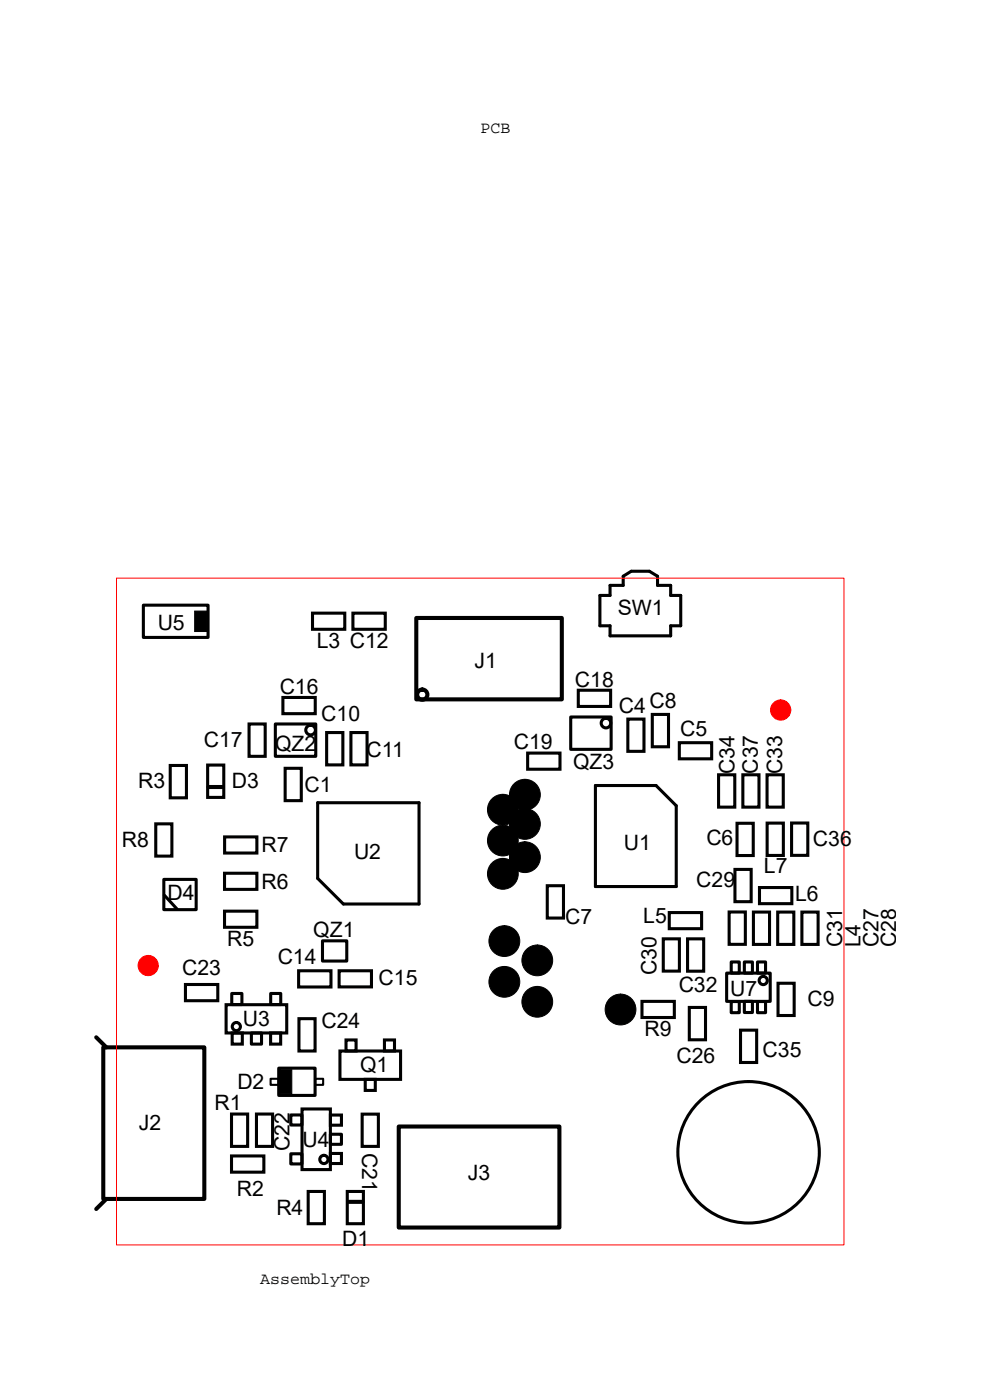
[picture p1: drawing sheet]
<svg xmlns="http://www.w3.org/2000/svg" width="210mm" height="297mm" viewBox="0 0 210 297" stroke-linecap="round" stroke-linejoin="round" font-family="sans-serif">
<!-- layer: 1 -->
<g fill="#000" stroke="#000" stroke-width=".21">
<path d="M41.3 129.6h2.5v4.4h-2.5z" fill-rule="evenodd"/>
<path d="M59 226.9h2.9v5.2h-2.9z" fill-rule="evenodd"/>
<circle cx="106.7" cy="178.3" r="3.3"/>
<circle cx="106.7" cy="171.8" r="3.3"/>
<circle cx="111.3" cy="168.6" r="3.3"/>
<circle cx="111.3" cy="174.8" r="3.3"/>
<circle cx="106.7" cy="185.4" r="3.3"/>
<circle cx="107" cy="199.6" r="3.3"/>
<circle cx="111.3" cy="181.8" r="3.3"/>
<circle cx="107" cy="208.3" r="3.3"/>
<circle cx="114" cy="212.5" r="3.3"/>
<circle cx="114" cy="203.7" r="3.3"/>
<circle cx="131.6" cy="214.1" r="3.3"/>
</g>
<g fill="none" stroke="#000" stroke-width=".65">
<path d="M30.4 128.4h13.7v6.8h-13.7zM66.3 130.1h6.8v3.4h-6.8zM74.9 130.1h6.8v3.4h-6.8zM127.2 126.3h2.2v-2.1h2.8v-2l1.7-1h3.8l1.8 1v2h2.8v2.1h2.1v6.5h-2.1v2.1h-12.9v-2.1h-2.2zM52.8 153.6h3.5v6.8h-3.5zM58.4 153.6h8.6v6.8h-8.6zM60 148h6.9v3.4h-6.9zM69.3 155.4h3.4v6.9h-3.4zM74.4 155.4h3.5v6.9h-3.5zM111.9 159.8h6.9v3.4h-6.9zM121.1 152.1h8.5v6.9h-8.5zM122.7 146.4h6.8v3.5h-6.8z"/>
<path d="M133.2 152.5h3.4v6.9h-3.4zM138.4 151.6h3.4v6.8h-3.4zM144.1 157.6h6.9v3.4h-6.9zM33 174.8h3.5v6.8h-3.5zM36.1 162.4h3.4v6.8h-3.4zM44 162.3h3.5v6.9h-3.5zM47.6 177.5h6.9v3.5h-6.9zM60.5 163h3.4v6.8h-3.4zM67.4 170.3h21.5v21.5h-16.1l-5.4-5.5zM126.3 166.6h12.9l4.2 4.3v17.2h-17.1zM152.4 164.4h3.5v6.8h-3.5zM156.3 174.6h3.5v6.9h-3.5z"/>
<path d="M157.6 164.4h3.4v6.8h-3.4zM162.7 164.4h3.4v6.8h-3.4zM162.7 174.6h3.5v6.9h-3.5zM167.9 174.6h3.4v6.9h-3.4zM34.7 186.5h6.9v6.5h-6.9zM34.9 189.9l2.7 3M47.6 193.3h6.9v3.4h-6.9zM47.6 185.2h6.9v3.5h-6.9zM68.4 199.6h5.2v4.3h-5.2zM116.1 187.9h3.4v6.9h-3.4zM140.7 199.2h3.4v6.8h-3.4zM142 193.6h6.8v3.4h-6.8z"/>
<path d="M145.8 199.2h3.5v6.8h-3.5zM154.7 193.5h3.4v6.8h-3.4zM155.9 184.4h3.4v6.9h-3.4zM159.8 193.5h3.4v6.8h-3.4zM161.1 188.3h6.9v3.4h-6.9zM165 193.5h3.4v6.8h-3.4zM170.1 193.5h3.4v6.8h-3.4zM39.3 208.8h6.9v3.5h-6.9zM48 213.1h12.8v6h-12.8zM49.2 210.7h2.1v2.4h-2.1zM49.2 219.1h2.2v2.4h-2.2zM53.3 219.1h2.2v2.4h-2.2z"/>
<path d="M57.4 219.1h2.1v2.4h-2.1zM57.4 210.7h2.1v2.4h-2.1zM63.3 205.9h6.9v3.5h-6.9zM63.4 216.1h3.4v6.9h-3.4zM71.9 205.9h6.9v3.5h-6.9zM136.2 212.4h6.8v3.4h-6.8zM146.2 213.7h3.4v6.9h-3.4zM154.1 206.4h9.3v6h-9.3zM155.1 212.5h1.7v2.3h-1.7zM155.1 204.1h1.7v2.3h-1.7zM157.1 218.5h3.4v6.9h-3.4zM157.9 212.4h1.7v2.4h-1.7z"/>
<path d="M157.9 204.1h1.7v2.3h-1.7zM160.7 212.5h1.7v2.3h-1.7zM160.7 204.1h1.7v2.3h-1.7zM165 208.6h3.5v6.8h-3.5zM49.1 236.3h3.4v6.9h-3.4zM54.4 236.3h3.4v6.9h-3.4zM59.1 226.6h7.7v5.8h-7.7zM61.7 236.5h2.3v2.2h-2.3zM64.1 235.2h6v12.9h-6zM70.1 236.5h2.3v2.2h-2.3zM72.1 223h12.9v6h-12.9zM73.4 220.6h2.1v2.4h-2.1z"/>
<path d="M76.8 236.3h3.5v6.9h-3.5zM77.5 229h2.1v2.3h-2.1zM81.5 220.6h2.2v2.4h-2.2zM49.1 245.2h6.9v3.5h-6.9zM61.7 244.8h2.3v2.1h-2.3zM65.4 252.7h3.4v6.9h-3.4zM70.1 244.7h2.3v2.1h-2.3zM70.1 240.6h2.3v2.1h-2.3zM73.7 252.7h3.4v6.9h-3.4z"/>
<circle cx="65.9" cy="154.9" r="1.02"/>
<circle cx="128.5" cy="153.4" r="1.02"/>
<circle cx="50.1" cy="217.8" r=".86"/>
<circle cx="161.9" cy="208" r=".87"/>
<circle cx="68.7" cy="246" r=".87"/>
<circle cx="158.8" cy="244.4" r="15"/>
</g>
<g fill="none" stroke="#000" stroke-width=".86">
<path d="M88.3 131.1h30.9v17.3h-30.9zM44.2 167h3M20.4 220l2.2 2.2M21.9 222.2h21.4v32.1h-21.4zM84.6 239h34.1v21.4h-34.1zM22.6 254.3l-2.2 2.2M73.9 255h3"/>
<circle cx="89.6" cy="147.4" r="1.08"/>
</g>
<path d="M57.4 228.8h1.7v1.3h-1.7zM66.8 228.8h1.7v1.3h-1.7z" fill="none" stroke="#000" stroke-width=".44"/>
<path d="M24.7 122.6h154.3v141.5h-154.3z" fill="none" stroke="#f00" stroke-width=".21"/>
<g fill="#f00" stroke="#f00" stroke-width=".21">
<circle cx="31.4" cy="204.8" r="2.14"/>
<circle cx="165.6" cy="150.6" r="2.14"/>
</g>
<g font-size="4.5">
<text x="131" y="130.5">SW1</text>
<text x="33.4" y="133.7">U5</text>
<text x="67.2" y="137.5">L3 C12</text>
<text x="100.7" y="141.6">J1</text>
<text x="59.3" y="147.2">C16</text>
<text x="122" y="145.7">C18</text>
<text x="68.1" y="153">C10</text>
<text x="131.3" y="151.2">C4C8</text>
<text x="43.2" y="158.4">C17</text>
<text x="58.3" y="159.3">QZ2</text>
<text x="77.8" y="160.5">C11</text>
<text x="109" y="159">C19</text>
<text x="144.3" y="156.1">C5</text>
<text x="29.3" y="167.3">R3</text>
<text x="49.2" y="167.3">D3</text>
<text x="121.5" y="163.1">QZ3</text>
<text x="155.8" y="164.3" transform="rotate(-90 155.8 164.3)">C34</text>
<text x="160.7" y="164.1" transform="rotate(-90 160.7 164.1)">C37</text>
<text x="165.9" y="164.2" transform="rotate(-90 165.9 164.2)">C33</text>
<text x="64.6" y="168">C1</text>
<text x="25.8" y="179.7">R8</text>
<text x="149.8" y="179.3">C6</text>
<text x="172.4" y="179.6">C36</text>
<text x="55.5" y="180.7">R7</text>
<text x="75.1" y="182.1">U2</text>
<text x="132.3" y="180.3">U1</text>
<text x="162" y="185.2">L7</text>
<text x="35.5" y="191">D4</text>
<text x="55.5" y="188.5">R6</text>
<text x="147.7" y="188.2">C29</text>
<text x="168.7" y="191.1">L6</text>
<text x="119.9" y="196">C7</text>
<text x="136.5" y="195.7">L5</text>
<text x="48.2" y="200.7">R5</text>
<text x="66.4" y="198.7">QZ1</text>
<text x="178.7" y="201" transform="rotate(-90 178.7 201)">C31</text>
<text x="182.5" y="201" transform="rotate(-90 182.5 201)">L4</text>
<text x="186.3" y="201" transform="rotate(-90 186.3 201)">C27</text>
<text x="190.1" y="201" transform="rotate(-90 190.1 201)">C28</text>
<text x="38.6" y="206.7">C23</text>
<text x="58.9" y="204.5">C14</text>
<text x="80.3" y="209">C15</text>
<text x="139.3" y="206.8" transform="rotate(-90 139.3 206.8)">C30</text>
<text x="144" y="210.4">C32</text>
<text x="154.9" y="211.2">U7</text>
<text x="171.3" y="213.5">C9</text>
<text x="51.5" y="217.7">U3</text>
<text x="68.2" y="218">C24</text>
<text x="136.7" y="219.8">R9</text>
<text x="76.4" y="227.3">Q1</text>
<text x="143.5" y="225.4">C26</text>
<text x="161.8" y="224.3">C35</text>
<text x="50.3" y="231">D2</text>
<text x="29.4" y="239.7">J2</text>
<text x="45.5" y="235.4">R1</text>
<text x="61.4" y="244.1" transform="rotate(-90 61.4 244.1)">C22</text>
<text x="64.2" y="243.3">U4</text>
<text x="76.8" y="244.5" transform="rotate(90 76.8 244.5)">C21</text>
<text x="99.2" y="250.4">J3</text>
<text x="50.2" y="253.6">R2</text>
<text x="58.6" y="257.8">R4</text>
<text x="72.6" y="264.4">D1</text>
</g>
<g font-size="3.5">
<text x="102" y="28.2">PCB</text>
<text x="55.2" y="272.3">AssemblyTop</text>
</g>
</svg>
